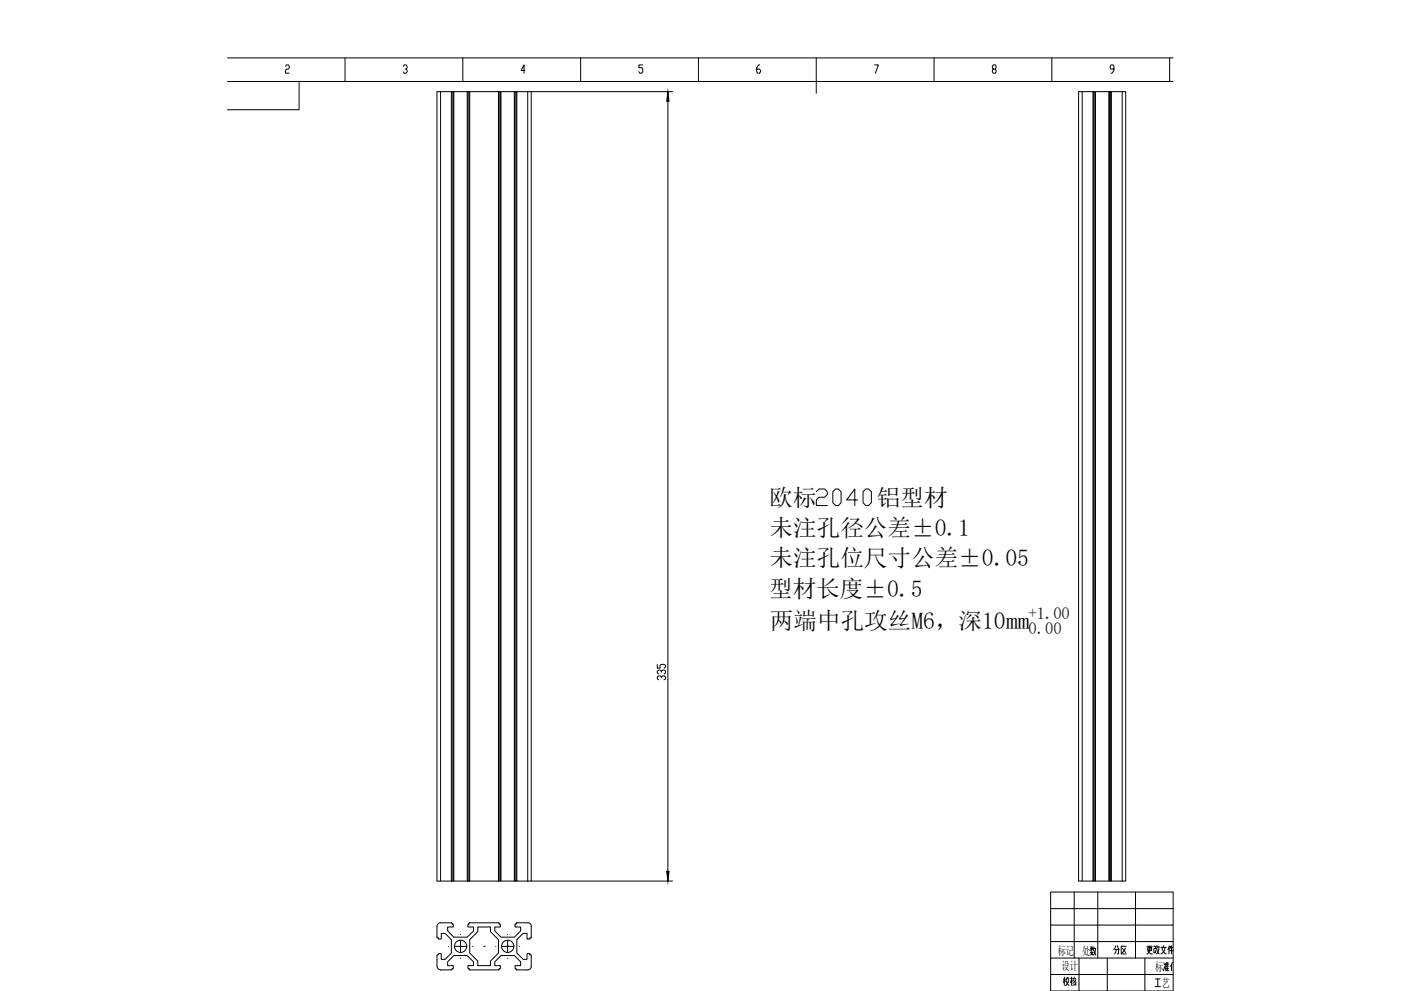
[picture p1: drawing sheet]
<svg xmlns="http://www.w3.org/2000/svg" width="594mm" height="420mm" viewBox="0 0 594 420" stroke-linecap="round" stroke-linejoin="round" font-family="sans-serif">
<!-- layer: 5 -->
<g fill="none" stroke="#000" stroke-width=".42">
<path d="M96.5 34.5h401M96.5 24.6h401M126.8 34.5v12h-30.3M146.3 24.6v9.9M196.3 24.6v9.9M246.2 24.6v9.9M296.2 24.6v9.9M346.1 24.6v14.9M396.1 24.6v9.9M446 24.6v9.9M496 24.6v9.9M445.5 378.2h52v42h-52z"/>
<path d="M455.5 378.2v28M465.5 378.2v28M481.5 378.2v28M445.5 385.2h52M445.5 392.2h52M445.5 399.2h52M445.5 406.2h52M445.5 413.2h52M457.5 406.2v14M469.5 406.2v14M485.5 406.2v14"/>
</g>
<!-- layer: 10 -->
<g fill="none" stroke="#000" stroke-width=".42">
<path d="M121.1 28.1l.4-.6h.8l.4 .6-.4 1.2h-.8l-.4 .6v1.1h1.6M171 28.1l.4-.6h.9l.3 1.2-.3 .6h-.5M172.3 29.3l.3 .6-.3 1.1h-.9l-.4-.6M222.6 29.9h-1.6l1.2-2.4v3.5M225.3 38.9h59.9M272.5 27.5h-1.6v1.2h1.3l.3 .6v1.1l-.3 .6h-.9l-.4-.6M283.2 38.9v334.6M322.1 27.5h-.4l-.8 1.2v1.7l.4 .6h.8l.4-.6-.4-1.1h-1.2M370.8 27.5h1.6l-1.2 3.5M421.2 29.3l-.4-.6 .4-1.2h.8l.4 .6-.4 1.2h-.8l-.4 .6 .4 1.1h.8l.4-.6-.4-1.1M472.4 29.3h-1.3l-.4-.6 .4-1.2h.9l.4 .6v1.8l-.8 1.1h-.5M278.7 281.7v1.6h1.2v-1.2l.6-.4h1.1l.6 .4v.8l-.6 .4"/>
<path d="M280.5 287.4v-.4l-.6-.4h-.6l-.6 .4v.8l.6 .4M280.5 287l.6-.4 1.1 .4v.8l-.6 .4M280.5 284.9v-.4l-.6-.4h-.6l-.6 .4v.8l.6 .5M280.5 284.5l.6-.4 1.1 .4v.8l-.6 .5M225.3 373.5h59.9M195.3 398.7v2.5h-2.5M195.3 396.1v.1M215.3 398.7v2.5h-2.5M215.3 396.1v.1M190.2 401.2h.1M195.3 406.2v.1M197.8 401.2h-2.5v2.5"/>
<path d="M200.3 401.2h.1M210.2 401.2h.1M215.3 406.2v.1M217.8 401.2h-2.5v2.5M220.3 401.2h.1M462.4 402.1h1M462.4 403.8h1.1M462.4 401.4l.2 .3M462.7 403.3l-.1 .7 .8 .9M462.9 401.4v1.7M463.2 402.6l-.3-.5-.5 .7M463.2 403.8l-.2 .7-.6 .4"/>
<path d="M463.4 401.4l-.2 .3M463.9 403.1l.8 1.8M463.9 402.1h.8M463.9 401.4l-.4 1.7M464.5 402.1l-.1 1.7-.7 1.1"/>
</g>
<!-- layer: 0 -->
<g fill="none" stroke="#000" stroke-width=".42">
<path d="M185.3 38.9h1.5v334.6h-1.5zM186.8 38.9h4.6M191.4 38.9h.3v334.6h-.3M191.4 38.9v334.6M191.7 38.9h.5v334.6h-.5M192.2 38.9h.2v334.6h-.2M192.4 38.9h5.7M198.4 38.9h-.3v334.6h.3M198.9 38.9h.3v334.6h-.3M198.9 38.9h-.5v334.6h.5M198.9 38.9v334.6M199.2 38.9h12.2v334.6h-12.2"/>
<path d="M211.4 38.9h.3v334.6h-.3M211.7 38.9h.5v334.6h-.5M212.2 38.9h.2v334.6h-.2M212.4 38.9h5.7M218.4 38.9h-.3v334.6h.3M218.9 38.9h-.5v334.6h.5M219.2 38.9h-.3v334.6h.3M223.8 38.9h-4.6v334.6h4.6M223.8 38.9h1.5v334.6h-1.5M223.8 38.9v334.6M457.4 38.9h1.5v334.6h-1.5zM458.9 38.9h4.6v334.6h-4.6"/>
<path d="M463.5 38.9h.3v334.6h-.3M463.8 38.9h.5v334.6h-.5M464.3 38.9h.2v334.6h-.2M464.5 38.9h5.7M470.5 38.9h-.3v334.6h.3M471 38.9h-.5v334.6h.5M471.3 38.9h-.3v334.6h.3M475.9 38.9h-4.6v334.6h4.6M475.9 38.9h1.5v334.6h-1.5M475.9 38.9v334.6M346.2 208.5l1.1-1.2h2.3l1.2 1.2v1.1l-1.2 1.2h-2.3l-1.1 1.2v2.3h4.6M353.1 208.5l1.2-1.2h1.2l1.2 1.2v4.6l-1.2 1.2h-1.2l-1.2-1.2z"/>
<path d="M363.6 212h-4.6l3.5-4.7v7M367.1 207.3h1.2l1.2 1.2v4.6l-1.2 1.2h-1.2l-1.1-1.2v-4.6zM186.8 373.5h4.6M192.4 373.5h5.7M212.4 373.5h5.7M464.5 373.5h5.7M185.3 392.7v4.6l.6 .3v.5h1.2v-2.4h1.7l2.6 2.7v5.7l-2.6 2.6h-1.7v-2.4h-1.2v.5h-.3M186.8 391.2h4.6M186.8 391.2l-1.2 .6-.3 .9M191.4 391.2l.3 .3M199.2 391.2h12.2M199.2 391.2l-.3 .6h-.5v1.2h2.4v1.7l-2.7 2.6h-5.7l-2.6-2.6v-1.7h2.4v-1.2h-.5v-.3"/>
<path d="M202.6 393h5.4v2l3.4 3.4v5.7l-3.4 3.4v1.9h-5.4v-1.9l-3.4-3.4v-5.7l3.4-3.4zM211.4 391.2l.3 .6h.5v1.2h-2.4v1.7l2.6 2.6h5.7l2.7-2.6v-1.7h-2.4v-1.2h.5l.3-.6M219.2 391.2h4.6M223.8 391.2l1.2 .6 .3 .9M225.3 392.7v4.6l-.6 .3v.5h-1.2v-2.4h-1.7l-2.6 2.7v5.7l2.6 2.6h1.7v-2.4h1.2v.5h.3M185.3 405.1v4.6l.3 .9 1.2 .6h4.6M185.6 404.8l-.3 .3M191.7 410.9v-.3h.5v-1.2h-2.4v-1.6l2.6-2.7h5.7l2.7 2.7v1.6h-2.4v1.2h.5l.3 .6h12.4l.1-.6h.5v-1.2h-2.4v-1.6l2.6-2.7h5.7l2.7 2.7v1.6h-2.4v1.2h.5l.3 .6M191.7 410.9l-.3 .3M205.3 401.2h.1M205.4 401.2l-.1 .2M225 404.8l.3 .3"/>
<path d="M225.3 405.1v4.6l-.3 .9-1.2 .6h-4.6"/>
<circle cx="195.3" cy="401.2" r="2.6"/>
<circle cx="215.3" cy="401.2" r="2.6"/>
</g>
<!-- layer: 10 -->
<path d="M283.2 38.9l.5 4h-1zM282.7 369.4h1l-.5 4.1z" fill="#000" stroke="#000" stroke-width=".42"/>
<g font-size="10">
<text x="326.1" y="214.3">欧标</text>
<text x="371.8" y="214.3">铝型材</text>
<text x="326.3" y="227.2">未注孔径公差±0.1</text>
<text x="326.3" y="240">未注孔位尺寸公差±0.05</text>
<text x="326.2" y="252.9">型材长度±0.5</text>
<text x="326.5" y="266.7">两端中孔攻丝M6，深10mm</text>
</g>
<g font-size="7.1">
<text x="471" y="405.7">分区</text>
<text x="485.1" y="405.7">更改文件号</text>
<text x="492.1" y="412.7">准化</text>
<text x="449.8" y="419.1">校核</text>
</g>
<g font-size="7">
<text x="436.2" y="262.4">+1.00</text>
<text x="436.2" y="268.8">0.00</text>
</g>
<text font-size="5.3" x="492.8" y="419.5" transform="rotate(-90 492.8 419.5)">工艺</text>
<g font-size="5">
<text x="448.5" y="405.1">标记</text>
<text x="458.9" y="404.9">处</text>
<text x="450.1" y="411.3">设计</text>
<text x="489.8" y="411.5">标</text>
<text x="492.7" y="418.3">艺</text>
</g>
</svg>
